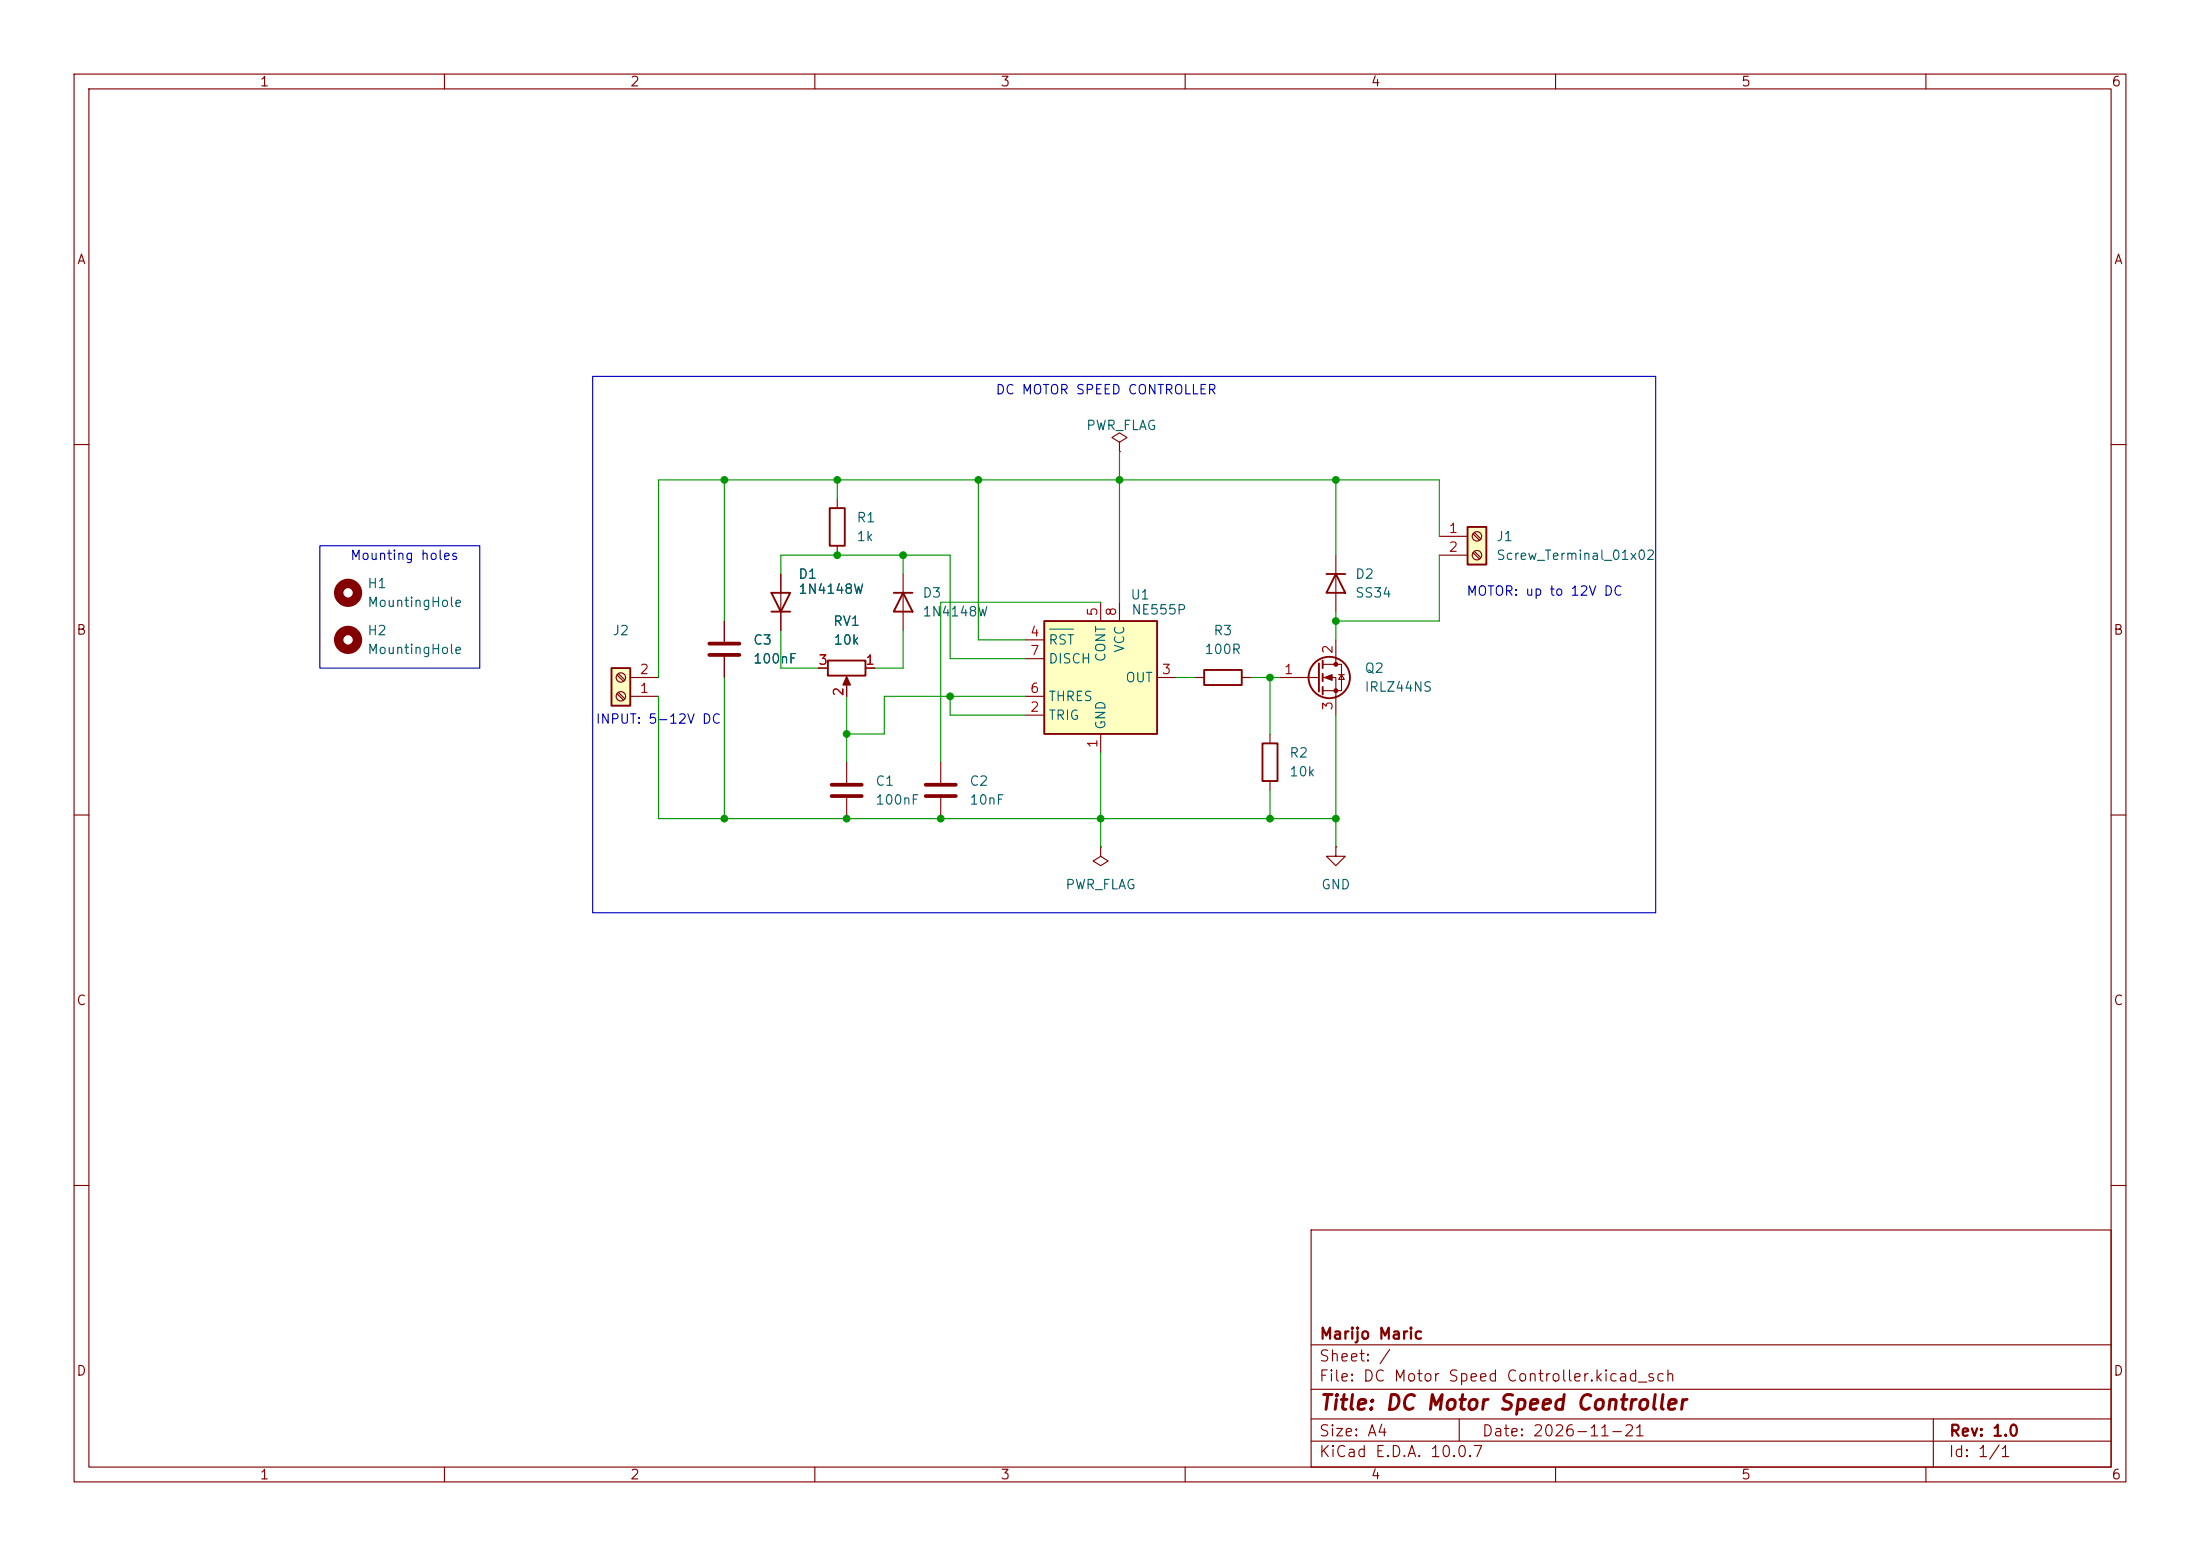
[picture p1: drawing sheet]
(kicad_sch
 (version 20260306)
 (generator "eeschema")
 (generator_version "10.0")
 (paper "A4")
 (title_block
  (title "DC Motor Speed Controller")
  (date "2026-11-21")
  (rev "1.0")
  (company "Marijo Maric"))
 (lib_symbols
  (symbol "Connector:Screw_Terminal_01x02"
   (pin_names
    (offset 1.016) (hide yes)) (exclude_from_sim no) (in_bom yes) (on_board yes)
   (in_pos_files yes)
   (duplicate_pin_numbers_are_jumpers no)
   (property "Reference" "J" (at 0 2.54 0) (show_name no) (do_not_autoplace no) (effects (font (size 1.27 1.27))))
   (property "Value" "Screw_Terminal_01x02" (at 0 -5.08 0) (show_name no) (do_not_autoplace no) (effects (font (size 1.27 1.27))))
   (property "Footprint" "" (at 0 0 0) (show_name no) (do_not_autoplace no) (hide yes) (effects (font (size 1.27 1.27))))
   (property "Datasheet" "" (at 0 0 0) (show_name no) (do_not_autoplace no) (hide yes) (effects (font (size 1.27 1.27))))
   (property "Description" "Generic screw terminal, single row, 01x02, script generated (kicad-library-utils/schlib/autogen/connector/)" (at 0 0 0) (show_name no) (do_not_autoplace no) (hide yes) (effects (font (size 1.27 1.27))))
   (symbol "Screw_Terminal_01x02_1_1"
    (rectangle (start -1.27 1.27) (end 1.27 -3.81) (stroke (width 0.254) (type default)) (fill (type background)))
    (polyline (pts (xy -0.5334 0.3302) (xy 0.3302 -0.508)) (stroke (width 0.1524) (type default)) (fill (type none)))
    (polyline (pts (xy -0.5334 -2.2098) (xy 0.3302 -3.048)) (stroke (width 0.1524) (type default)) (fill (type none)))
    (polyline (pts (xy -0.3556 0.508) (xy 0.508 -0.3302)) (stroke (width 0.1524) (type default)) (fill (type none)))
    (polyline (pts (xy -0.3556 -2.032) (xy 0.508 -2.8702)) (stroke (width 0.1524) (type default)) (fill (type none)))
    (circle (center 0 0) (radius 0.635) (stroke (width 0.1524) (type default)) (fill (type none)))
    (circle (center 0 -2.54) (radius 0.635) (stroke (width 0.1524) (type default)) (fill (type none)))
    (pin passive line (at -5.08 0 0) (length 3.81) (name "Pin_1" (effects (font (size 1.27 1.27)))) (number "1" (effects (font (size 1.27 1.27)))))
    (pin passive line (at -5.08 -2.54 0) (length 3.81) (name "Pin_2" (effects (font (size 1.27 1.27)))) (number "2" (effects (font (size 1.27 1.27))))))
   (embedded_fonts no))
  (symbol "Device:C"
   (pin_numbers (hide yes))
   (pin_names
    (offset 0.254)) (exclude_from_sim no) (in_bom yes) (on_board yes)
   (in_pos_files yes)
   (duplicate_pin_numbers_are_jumpers no)
   (property "Reference" "C" (at 0.635 2.54 0) (show_name no) (do_not_autoplace no) (effects (font (size 1.27 1.27)) (justify left)))
   (property "Value" "C" (at 0.635 -2.54 0) (show_name no) (do_not_autoplace no) (effects (font (size 1.27 1.27)) (justify left)))
   (property "Footprint" "" (at 0.9652 -3.81 0) (show_name no) (do_not_autoplace no) (hide yes) (effects (font (size 1.27 1.27))))
   (property "Datasheet" "" (at 0 0 0) (show_name no) (do_not_autoplace no) (hide yes) (effects (font (size 1.27 1.27))))
   (property "Description" "Unpolarized capacitor" (at 0 0 0) (show_name no) (do_not_autoplace no) (hide yes) (effects (font (size 1.27 1.27))))
   (symbol "C_0_1"
    (polyline (pts (xy -2.032 0.762) (xy 2.032 0.762)) (stroke (width 0.508) (type default)) (fill (type none)))
    (polyline (pts (xy -2.032 -0.762) (xy 2.032 -0.762)) (stroke (width 0.508) (type default)) (fill (type none))))
   (symbol "C_1_1"
    (pin passive line (at 0 3.81 270) (length 2.794) (name "" (effects (font (size 1.27 1.27)))) (number "1" (effects (font (size 1.27 1.27)))))
    (pin passive line (at 0 -3.81 90) (length 2.794) (name "" (effects (font (size 1.27 1.27)))) (number "2" (effects (font (size 1.27 1.27))))))
   (embedded_fonts no))
  (symbol "Device:R"
   (pin_numbers (hide yes))
   (pin_names
    (offset 0)) (exclude_from_sim no) (in_bom yes) (on_board yes)
   (in_pos_files yes)
   (duplicate_pin_numbers_are_jumpers no)
   (property "Reference" "R" (at 2.032 0 90) (show_name no) (do_not_autoplace no) (effects (font (size 1.27 1.27))))
   (property "Value" "R" (at 0 0 90) (show_name no) (do_not_autoplace no) (effects (font (size 1.27 1.27))))
   (property "Footprint" "" (at -1.778 0 90) (show_name no) (do_not_autoplace no) (hide yes) (effects (font (size 1.27 1.27))))
   (property "Datasheet" "" (at 0 0 0) (show_name no) (do_not_autoplace no) (hide yes) (effects (font (size 1.27 1.27))))
   (property "Description" "Resistor" (at 0 0 0) (show_name no) (do_not_autoplace no) (hide yes) (effects (font (size 1.27 1.27))))
   (symbol "R_0_1"
    (rectangle (start -1.016 -2.54) (end 1.016 2.54) (stroke (width 0.254) (type default)) (fill (type none))))
   (symbol "R_1_1"
    (pin passive line (at 0 3.81 270) (length 1.27) (name "" (effects (font (size 1.27 1.27)))) (number "1" (effects (font (size 1.27 1.27)))))
    (pin passive line (at 0 -3.81 90) (length 1.27) (name "" (effects (font (size 1.27 1.27)))) (number "2" (effects (font (size 1.27 1.27))))))
   (embedded_fonts no))
  (symbol "Device:R_Potentiometer"
   (pin_names
    (offset 1.016) (hide yes)) (exclude_from_sim no) (in_bom yes) (on_board yes)
   (in_pos_files yes)
   (duplicate_pin_numbers_are_jumpers no)
   (property "Reference" "RV" (at -4.445 0 90) (show_name no) (do_not_autoplace no) (effects (font (size 1.27 1.27))))
   (property "Value" "R_Potentiometer" (at -2.54 0 90) (show_name no) (do_not_autoplace no) (effects (font (size 1.27 1.27))))
   (property "Footprint" "" (at 0 0 0) (show_name no) (do_not_autoplace no) (hide yes) (effects (font (size 1.27 1.27))))
   (property "Datasheet" "" (at 0 0 0) (show_name no) (do_not_autoplace no) (hide yes) (effects (font (size 1.27 1.27))))
   (property "Description" "Potentiometer" (at 0 0 0) (show_name no) (do_not_autoplace no) (hide yes) (effects (font (size 1.27 1.27))))
   (property "Sim.Device" "R" (at 0 0 0) (show_name no) (do_not_autoplace no) (hide yes) (effects (font (size 1.27 1.27))))
   (property "Sim.Type" "POT" (at 0 0 0) (show_name no) (do_not_autoplace no) (hide yes) (effects (font (size 1.27 1.27))))
   (property "Sim.Pins" "1=r0 2=wiper 3=r1" (at 0 0 0) (show_name no) (do_not_autoplace no) (hide yes) (effects (font (size 1.27 1.27))))
   (symbol "R_Potentiometer_0_1"
    (rectangle (start 1.016 2.54) (end -1.016 -2.54) (stroke (width 0.254) (type default)) (fill (type none)))
    (polyline (pts (xy 1.143 0) (xy 2.286 0.508) (xy 2.286 -0.508) (xy 1.143 0)) (stroke (width 0) (type default)) (fill (type outline)))
    (polyline (pts (xy 2.54 0) (xy 1.524 0)) (stroke (width 0) (type default)) (fill (type none))))
   (symbol "R_Potentiometer_1_1"
    (pin passive line (at 0 3.81 270) (length 1.27) (name "1" (effects (font (size 1.27 1.27)))) (number "1" (effects (font (size 1.27 1.27)))))
    (pin passive line (at 3.81 0 180) (length 1.27) (name "2" (effects (font (size 1.27 1.27)))) (number "2" (effects (font (size 1.27 1.27)))))
    (pin passive line (at 0 -3.81 90) (length 1.27) (name "3" (effects (font (size 1.27 1.27)))) (number "3" (effects (font (size 1.27 1.27))))))
   (embedded_fonts no))
  (symbol "Diode:1N4007"
   (pin_numbers (hide yes))
   (pin_names (hide yes)) (exclude_from_sim no) (in_bom yes) (on_board yes)
   (in_pos_files yes)
   (duplicate_pin_numbers_are_jumpers no)
   (property "Reference" "D" (at 0 2.54 0) (show_name no) (do_not_autoplace no) (effects (font (size 1.27 1.27))))
   (property "Value" "1N4007" (at 0 -2.54 0) (show_name no) (do_not_autoplace no) (effects (font (size 1.27 1.27))))
   (property "Footprint" "Diode_THT:D_DO-41_SOD81_P10.16mm_Horizontal" (at 0 -4.445 0) (show_name no) (do_not_autoplace no) (hide yes) (effects (font (size 1.27 1.27))))
   (property "Datasheet" "http://www.vishay.com/docs/88503/1n4001.pdf" (at 0 0 0) (show_name no) (do_not_autoplace no) (hide yes) (effects (font (size 1.27 1.27))))
   (property "Description" "1000V 1A General Purpose Rectifier Diode, DO-41" (at 0 0 0) (show_name no) (do_not_autoplace no) (hide yes) (effects (font (size 1.27 1.27))))
   (property "Sim.Device" "D" (at 0 0 0) (show_name no) (do_not_autoplace no) (hide yes) (effects (font (size 1.27 1.27))))
   (property "Sim.Pins" "1=K 2=A" (at 0 0 0) (show_name no) (do_not_autoplace no) (hide yes) (effects (font (size 1.27 1.27))))
   (symbol "1N4007_0_1"
    (polyline (pts (xy -1.27 1.27) (xy -1.27 -1.27)) (stroke (width 0.254) (type default)) (fill (type none)))
    (polyline (pts (xy 1.27 1.27) (xy 1.27 -1.27) (xy -1.27 0) (xy 1.27 1.27)) (stroke (width 0.254) (type default)) (fill (type none)))
    (polyline (pts (xy 1.27 0) (xy -1.27 0)) (stroke (width 0) (type default)) (fill (type none))))
   (symbol "1N4007_1_1"
    (pin passive line (at -3.81 0 0) (length 2.54) (name "K" (effects (font (size 1.27 1.27)))) (number "1" (effects (font (size 1.27 1.27)))))
    (pin passive line (at 3.81 0 180) (length 2.54) (name "A" (effects (font (size 1.27 1.27)))) (number "2" (effects (font (size 1.27 1.27))))))
   (embedded_fonts no))
  (symbol "Mechanical:MountingHole"
   (pin_names
    (offset 1.016)) (exclude_from_sim no) (in_bom no) (on_board yes)
   (in_pos_files yes)
   (duplicate_pin_numbers_are_jumpers no)
   (property "Reference" "H" (at 0 5.08 0) (show_name no) (do_not_autoplace no) (effects (font (size 1.27 1.27))))
   (property "Value" "MountingHole" (at 0 3.175 0) (show_name no) (do_not_autoplace no) (effects (font (size 1.27 1.27))))
   (property "Footprint" "" (at 0 0 0) (show_name no) (do_not_autoplace no) (hide yes) (effects (font (size 1.27 1.27))))
   (property "Datasheet" "" (at 0 0 0) (show_name no) (do_not_autoplace no) (hide yes) (effects (font (size 1.27 1.27))))
   (property "Description" "Mounting Hole without connection" (at 0 0 0) (show_name no) (do_not_autoplace no) (hide yes) (effects (font (size 1.27 1.27))))
   (symbol "MountingHole_0_1"
    (circle (center 0 0) (radius 1.27) (stroke (width 1.27) (type default)) (fill (type none))))
   (embedded_fonts no))
  (symbol "Timer:NE555P" (exclude_from_sim no) (in_bom yes) (on_board yes)
   (in_pos_files yes)
   (duplicate_pin_numbers_are_jumpers no)
   (property "Reference" "U" (at -10.16 8.89 0) (show_name no) (do_not_autoplace no) (effects (font (size 1.27 1.27)) (justify left)))
   (property "Value" "NE555P" (at 2.54 8.89 0) (show_name no) (do_not_autoplace no) (effects (font (size 1.27 1.27)) (justify left)))
   (property "Footprint" "Package_DIP:DIP-8_W7.62mm" (at 0 -24.13 0) (show_name no) (do_not_autoplace no) (hide yes) (effects (font (size 1.27 1.27))))
   (property "Datasheet" "http://www.ti.com/lit/ds/symlink/ne555.pdf" (at 0 -26.67 0) (show_name no) (do_not_autoplace no) (hide yes) (effects (font (size 1.27 1.27))))
   (property "Description" "Precision Timers, 555 compatible, PDIP-8" (at 0 -21.59 0) (show_name no) (do_not_autoplace no) (hide yes) (effects (font (size 1.27 1.27))))
   (symbol "NE555P_0_0"
    (pin power_in line (at 0 -10.16 90) (length 2.54) (name "GND" (effects (font (size 1.27 1.27)))) (number "1" (effects (font (size 1.27 1.27)))))
    (pin power_in line (at 2.54 10.16 270) (length 2.54) (name "VCC" (effects (font (size 1.27 1.27)))) (number "8" (effects (font (size 1.27 1.27))))))
   (symbol "NE555P_0_1"
    (rectangle (start -7.62 7.62) (end 7.62 -7.62) (stroke (width 0.254) (type default)) (fill (type background))))
   (symbol "NE555P_1_1"
    (pin input line (at -10.16 -5.08 0) (length 2.54) (name "TRIG" (effects (font (size 1.27 1.27)))) (number "2" (effects (font (size 1.27 1.27)))))
    (pin output line (at 10.16 0 180) (length 2.54) (name "OUT" (effects (font (size 1.27 1.27)))) (number "3" (effects (font (size 1.27 1.27)))))
    (pin input line (at -10.16 5.08 0) (length 2.54) (name "~{RST}" (effects (font (size 1.27 1.27)))) (number "4" (effects (font (size 1.27 1.27)))))
    (pin passive line (at 0 10.16 270) (length 2.54) (name "CONT" (effects (font (size 1.27 1.27)))) (number "5" (effects (font (size 1.27 1.27)))))
    (pin input line (at -10.16 -2.54 0) (length 2.54) (name "THRES" (effects (font (size 1.27 1.27)))) (number "6" (effects (font (size 1.27 1.27)))))
    (pin input line (at -10.16 2.54 0) (length 2.54) (name "DISCH" (effects (font (size 1.27 1.27)))) (number "7" (effects (font (size 1.27 1.27))))))
   (embedded_fonts no))
  (symbol "Transistor_FET:Q_NMOS_GDS"
   (pin_names
    (offset 0) (hide yes)) (exclude_from_sim no) (in_bom yes) (on_board yes)
   (in_pos_files yes)
   (duplicate_pin_numbers_are_jumpers no)
   (property "Reference" "Q" (at 5.08 1.905 0) (show_name no) (do_not_autoplace no) (effects (font (size 1.27 1.27)) (justify left)))
   (property "Value" "Q_NMOS_GDS" (at 5.08 0 0) (show_name no) (do_not_autoplace no) (effects (font (size 1.27 1.27)) (justify left)))
   (property "Footprint" "" (at 5.08 2.54 0) (show_name no) (do_not_autoplace no) (hide yes) (effects (font (size 1.27 1.27))))
   (property "Datasheet" "" (at 0 0 0) (show_name no) (do_not_autoplace no) (hide yes) (effects (font (size 1.27 1.27))))
   (property "Description" "N-MOSFET transistor, gate/drain/source" (at 0 0 0) (show_name no) (do_not_autoplace no) (hide yes) (effects (font (size 1.27 1.27))))
   (symbol "Q_NMOS_GDS_0_1"
    (polyline (pts (xy 0.254 1.905) (xy 0.254 -1.905)) (stroke (width 0.254) (type default)) (fill (type none)))
    (polyline (pts (xy 0.254 0) (xy -2.54 0)) (stroke (width 0) (type default)) (fill (type none)))
    (polyline (pts (xy 0.762 2.286) (xy 0.762 1.27)) (stroke (width 0.254) (type default)) (fill (type none)))
    (polyline (pts (xy 0.762 0.508) (xy 0.762 -0.508)) (stroke (width 0.254) (type default)) (fill (type none)))
    (polyline (pts (xy 0.762 -1.27) (xy 0.762 -2.286)) (stroke (width 0.254) (type default)) (fill (type none)))
    (polyline (pts (xy 0.762 -1.778) (xy 3.302 -1.778) (xy 3.302 1.778) (xy 0.762 1.778)) (stroke (width 0) (type default)) (fill (type none)))
    (polyline (pts (xy 1.016 0) (xy 2.032 0.381) (xy 2.032 -0.381) (xy 1.016 0)) (stroke (width 0) (type default)) (fill (type outline)))
    (circle (center 1.651 0) (radius 2.794) (stroke (width 0.254) (type default)) (fill (type none)))
    (polyline (pts (xy 2.54 2.54) (xy 2.54 1.778)) (stroke (width 0) (type default)) (fill (type none)))
    (circle (center 2.54 1.778) (radius 0.254) (stroke (width 0) (type default)) (fill (type outline)))
    (circle (center 2.54 -1.778) (radius 0.254) (stroke (width 0) (type default)) (fill (type outline)))
    (polyline (pts (xy 2.54 -2.54) (xy 2.54 0) (xy 0.762 0)) (stroke (width 0) (type default)) (fill (type none)))
    (polyline (pts (xy 2.921 0.381) (xy 3.683 0.381)) (stroke (width 0) (type default)) (fill (type none)))
    (polyline (pts (xy 3.302 0.381) (xy 2.921 -0.254) (xy 3.683 -0.254) (xy 3.302 0.381)) (stroke (width 0) (type default)) (fill (type none))))
   (symbol "Q_NMOS_GDS_1_1"
    (pin input line (at -5.08 0 0) (length 2.54) (name "G" (effects (font (size 1.27 1.27)))) (number "1" (effects (font (size 1.27 1.27)))))
    (pin passive line (at 2.54 5.08 270) (length 2.54) (name "D" (effects (font (size 1.27 1.27)))) (number "2" (effects (font (size 1.27 1.27)))))
    (pin passive line (at 2.54 -5.08 90) (length 2.54) (name "S" (effects (font (size 1.27 1.27)))) (number "3" (effects (font (size 1.27 1.27))))))
   (embedded_fonts no))
  (symbol "power:GND"
   (power global)
   (pin_numbers (hide yes))
   (pin_names
    (offset 0) (hide yes)) (exclude_from_sim no) (in_bom yes) (on_board yes)
   (in_pos_files yes)
   (duplicate_pin_numbers_are_jumpers no)
   (property "Reference" "#PWR" (at 0 -6.35 0) (show_name no) (do_not_autoplace no) (hide yes) (effects (font (size 1.27 1.27))))
   (property "Value" "GND" (at 0 -3.81 0) (show_name no) (do_not_autoplace no) (effects (font (size 1.27 1.27))))
   (property "Footprint" "" (at 0 0 0) (show_name no) (do_not_autoplace no) (hide yes) (effects (font (size 1.27 1.27))))
   (property "Datasheet" "" (at 0 0 0) (show_name no) (do_not_autoplace no) (hide yes) (effects (font (size 1.27 1.27))))
   (property "Description" "Power symbol creates a global label with name \"GND\" , ground" (at 0 0 0) (show_name no) (do_not_autoplace no) (hide yes) (effects (font (size 1.27 1.27))))
   (symbol "GND_0_1"
    (polyline (pts (xy 0 0) (xy 0 -1.27) (xy 1.27 -1.27) (xy 0 -2.54) (xy -1.27 -1.27) (xy 0 -1.27)) (stroke (width 0) (type default)) (fill (type none))))
   (symbol "GND_1_1"
    (pin power_in line (at 0 0 270) (length 0) (name "" (effects (font (size 1.27 1.27)))) (number "1" (effects (font (size 1.27 1.27))))))
   (embedded_fonts no))
  (symbol "power:PWR_FLAG"
   (power global)
   (pin_numbers (hide yes))
   (pin_names
    (offset 0) (hide yes)) (exclude_from_sim no) (in_bom yes) (on_board yes)
   (in_pos_files yes)
   (duplicate_pin_numbers_are_jumpers no)
   (property "Reference" "#FLG" (at 0 1.905 0) (show_name no) (do_not_autoplace no) (hide yes) (effects (font (size 1.27 1.27))))
   (property "Value" "PWR_FLAG" (at 0 3.81 0) (show_name no) (do_not_autoplace no) (effects (font (size 1.27 1.27))))
   (property "Footprint" "" (at 0 0 0) (show_name no) (do_not_autoplace no) (hide yes) (effects (font (size 1.27 1.27))))
   (property "Datasheet" "" (at 0 0 0) (show_name no) (do_not_autoplace no) (hide yes) (effects (font (size 1.27 1.27))))
   (property "Description" "Special symbol for telling ERC where power comes from" (at 0 0 0) (show_name no) (do_not_autoplace no) (hide yes) (effects (font (size 1.27 1.27))))
   (symbol "PWR_FLAG_0_0"
    (pin power_out line (at 0 0 90) (length 0) (name "" (effects (font (size 1.27 1.27)))) (number "1" (effects (font (size 1.27 1.27))))))
   (symbol "PWR_FLAG_0_1"
    (polyline (pts (xy 0 0) (xy 0 1.27) (xy -1.016 1.905) (xy 0 2.54) (xy 1.016 1.905) (xy 0 1.27)) (stroke (width 0) (type default)) (fill (type none))))
   (embedded_fonts no)))
 (rectangle
  (start 43.18 73.66)
  (end 64.77 90.17)
  (stroke (width 0) (type default))
  (fill (type none)))
 (rectangle
  (start 80.01 50.8)
  (end 223.52 123.19)
  (stroke (width 0) (type default))
  (fill (type none)))
 (text "DC MOTOR SPEED CONTROLLER"
  (exclude_from_sim no)
  (at 149.352 52.832 0)
  (effects (font (size 1.27 1.27))))
 (text "INPUT: 5-12V DC"
  (exclude_from_sim no)
  (at 88.9 97.282 0)
  (effects (font (size 1.27 1.27))))
 (text "Mounting holes"
  (exclude_from_sim no)
  (at 54.61 75.184 0)
  (effects (font (size 1.27 1.27))))
 (text "MOTOR: up to 12V DC"
  (exclude_from_sim no)
  (at 208.534 80.01 0)
  (effects (font (size 1.27 1.27))))
 (junction
  (at 114.3 110.49)
  (diameter 0)
  (color 0 0 0 0))
 (junction
  (at 97.79 64.77)
  (diameter 0)
  (color 0 0 0 0))
 (junction
  (at 171.45 91.44)
  (diameter 0)
  (color 0 0 0 0))
 (junction
  (at 180.34 110.49)
  (diameter 0)
  (color 0 0 0 0))
 (junction
  (at 171.45 110.49)
  (diameter 0)
  (color 0 0 0 0))
 (junction
  (at 180.34 64.77)
  (diameter 0)
  (color 0 0 0 0))
 (junction
  (at 113.03 64.77)
  (diameter 0)
  (color 0 0 0 0))
 (junction
  (at 97.79 110.49)
  (diameter 0)
  (color 0 0 0 0))
 (junction
  (at 180.34 83.82)
  (diameter 0)
  (color 0 0 0 0))
 (junction
  (at 114.3 99.06)
  (diameter 0)
  (color 0 0 0 0))
 (junction
  (at 148.59 110.49)
  (diameter 0)
  (color 0 0 0 0))
 (junction
  (at 132.08 64.77)
  (diameter 0)
  (color 0 0 0 0))
 (junction
  (at 121.92 74.93)
  (diameter 0)
  (color 0 0 0 0))
 (junction
  (at 113.03 74.93)
  (diameter 0)
  (color 0 0 0 0))
 (junction
  (at 128.27 93.98)
  (diameter 0)
  (color 0 0 0 0))
 (junction
  (at 151.13 64.77)
  (diameter 0)
  (color 0 0 0 0))
 (junction
  (at 127 110.49)
  (diameter 0)
  (color 0 0 0 0))
 (wire
  (pts (xy 138.43 86.36) (xy 132.08 86.36))
  (stroke (width 0) (type default)))
 (wire
  (pts (xy 151.13 81.28) (xy 151.13 64.77))
  (stroke (width 0) (type default)))
 (wire
  (pts (xy 180.34 83.82) (xy 194.31 83.82))
  (stroke (width 0) (type default)))
 (wire
  (pts (xy 180.34 96.52) (xy 180.34 110.49))
  (stroke (width 0) (type default)))
 (wire
  (pts (xy 114.3 99.06) (xy 114.3 102.87))
  (stroke (width 0) (type default)))
 (wire
  (pts (xy 171.45 91.44) (xy 171.45 99.06))
  (stroke (width 0) (type default)))
 (wire
  (pts (xy 171.45 110.49) (xy 180.34 110.49))
  (stroke (width 0) (type default)))
 (wire
  (pts (xy 105.41 74.93) (xy 113.03 74.93))
  (stroke (width 0) (type default)))
 (wire
  (pts (xy 171.45 91.44) (xy 172.72 91.44))
  (stroke (width 0) (type default)))
 (wire
  (pts (xy 128.27 88.9) (xy 128.27 74.93))
  (stroke (width 0) (type default)))
 (wire
  (pts (xy 113.03 74.93) (xy 121.92 74.93))
  (stroke (width 0) (type default)))
 (wire
  (pts (xy 118.11 90.17) (xy 121.92 90.17))
  (stroke (width 0) (type default)))
 (wire
  (pts (xy 128.27 74.93) (xy 121.92 74.93))
  (stroke (width 0) (type default)))
 (wire
  (pts (xy 158.75 91.44) (xy 161.29 91.44))
  (stroke (width 0) (type default)))
 (wire
  (pts (xy 114.3 93.98) (xy 114.3 99.06))
  (stroke (width 0) (type default)))
 (wire
  (pts (xy 127 81.28) (xy 127 102.87))
  (stroke (width 0) (type default)))
 (wire
  (pts (xy 121.92 85.09) (xy 121.92 90.17))
  (stroke (width 0) (type default)))
 (wire
  (pts (xy 105.41 77.47) (xy 105.41 74.93))
  (stroke (width 0) (type default)))
 (wire
  (pts (xy 88.9 93.98) (xy 88.9 110.49))
  (stroke (width 0) (type default)))
 (wire
  (pts (xy 128.27 96.52) (xy 128.27 93.98))
  (stroke (width 0) (type default)))
 (wire
  (pts (xy 180.34 64.77) (xy 180.34 74.93))
  (stroke (width 0) (type default)))
 (wire
  (pts (xy 88.9 64.77) (xy 132.08 64.77))
  (stroke (width 0) (type default)))
 (wire
  (pts (xy 105.41 90.17) (xy 110.49 90.17))
  (stroke (width 0) (type default)))
 (wire
  (pts (xy 148.59 81.28) (xy 127 81.28))
  (stroke (width 0) (type default)))
 (wire
  (pts (xy 113.03 64.77) (xy 113.03 67.31))
  (stroke (width 0) (type default)))
 (wire
  (pts (xy 148.59 101.6) (xy 148.59 110.49))
  (stroke (width 0) (type default)))
 (wire
  (pts (xy 194.31 64.77) (xy 194.31 72.39))
  (stroke (width 0) (type default)))
 (wire
  (pts (xy 97.79 91.44) (xy 97.79 110.49))
  (stroke (width 0) (type default)))
 (wire
  (pts (xy 88.9 110.49) (xy 171.45 110.49))
  (stroke (width 0) (type default)))
 (wire
  (pts (xy 132.08 86.36) (xy 132.08 64.77))
  (stroke (width 0) (type default)))
 (wire
  (pts (xy 151.13 60.96) (xy 151.13 64.77))
  (stroke (width 0) (type default)))
 (wire
  (pts (xy 180.34 110.49) (xy 180.34 114.3))
  (stroke (width 0) (type default)))
 (wire
  (pts (xy 138.43 88.9) (xy 128.27 88.9))
  (stroke (width 0) (type default)))
 (wire
  (pts (xy 148.59 110.49) (xy 148.59 114.3))
  (stroke (width 0) (type default)))
 (wire
  (pts (xy 138.43 96.52) (xy 128.27 96.52))
  (stroke (width 0) (type default)))
 (wire
  (pts (xy 128.27 93.98) (xy 119.38 93.98))
  (stroke (width 0) (type default)))
 (wire
  (pts (xy 168.91 91.44) (xy 171.45 91.44))
  (stroke (width 0) (type default)))
 (wire
  (pts (xy 105.41 85.09) (xy 105.41 90.17))
  (stroke (width 0) (type default)))
 (wire
  (pts (xy 171.45 106.68) (xy 171.45 110.49))
  (stroke (width 0) (type default)))
 (wire
  (pts (xy 88.9 64.77) (xy 88.9 91.44))
  (stroke (width 0) (type default)))
 (wire
  (pts (xy 180.34 82.55) (xy 180.34 83.82))
  (stroke (width 0) (type default)))
 (wire
  (pts (xy 97.79 64.77) (xy 97.79 83.82))
  (stroke (width 0) (type default)))
 (wire
  (pts (xy 138.43 93.98) (xy 128.27 93.98))
  (stroke (width 0) (type default)))
 (wire
  (pts (xy 119.38 93.98) (xy 119.38 99.06))
  (stroke (width 0) (type default)))
 (wire
  (pts (xy 194.31 74.93) (xy 194.31 83.82))
  (stroke (width 0) (type default)))
 (wire
  (pts (xy 121.92 77.47) (xy 121.92 74.93))
  (stroke (width 0) (type default)))
 (wire
  (pts (xy 180.34 83.82) (xy 180.34 86.36))
  (stroke (width 0) (type default)))
 (wire
  (pts (xy 119.38 99.06) (xy 114.3 99.06))
  (stroke (width 0) (type default)))
 (wire
  (pts (xy 132.08 64.77) (xy 194.31 64.77))
  (stroke (width 0) (type default)))
 (symbol
  (lib_id "Timer:NE555P")
  (at 148.59 91.44 0)
  (unit 1)
  (body_style 1)
  (exclude_from_sim no)
  (in_bom yes)
  (on_board yes)
  (in_pos_files yes)
  (dnp no)
  (property "Reference" "U1" (at 153.924 80.264 0) (show_name no) (do_not_autoplace no) (effects (font (size 1.27 1.27))))
  (property "Value" "NE555P" (at 156.464 82.296 0) (show_name no) (do_not_autoplace no) (effects (font (size 1.27 1.27))))
  (property "Footprint" "Package_DIP:DIP-8_W7.62mm" (at 148.59 115.57 0) (hide yes) (show_name no) (do_not_autoplace no) (effects (font (size 1.27 1.27))))
  (property "Datasheet" "http://www.ti.com/lit/ds/symlink/ne555.pdf" (at 148.59 118.11 0) (hide yes) (show_name no) (do_not_autoplace no) (effects (font (size 1.27 1.27))))
  (property "Description" "Precision Timers, 555 compatible, PDIP-8" (at 148.59 113.03 0) (hide yes) (show_name no) (do_not_autoplace no) (effects (font (size 1.27 1.27))))
  (property "Sim.Library" "NE555.lib" (at 148.59 91.44 0) (hide yes) (show_name no) (do_not_autoplace no) (effects (font (size 1.27 1.27))))
  (property "Sim.Name" "NE555" (at 148.59 91.44 0) (hide yes) (show_name no) (do_not_autoplace no) (effects (font (size 1.27 1.27))))
  (property "Sim.Device" "SUBCKT" (at 148.59 91.44 0) (hide yes) (show_name no) (do_not_autoplace no) (effects (font (size 1.27 1.27))))
  (property "Sim.Pins" "1=1 2=2 3=3 4=4 5=5 6=6 7=7 8=8" (at 148.59 91.44 0) (hide yes) (show_name no) (do_not_autoplace no) (effects (font (size 1.27 1.27))))
  (pin "5")
  (pin "3")
  (pin "8")
  (pin "7")
  (pin "6")
  (pin "2")
  (pin "4")
  (pin "1"))
 (symbol
  (lib_id "power:GND")
  (at 180.34 114.3 0)
  (unit 1)
  (body_style 1)
  (exclude_from_sim no)
  (in_bom yes)
  (on_board yes)
  (in_pos_files yes)
  (dnp no)
  (fields_autoplaced yes)
  (property "Reference" "#PWR01" (at 180.34 120.65 0) (hide yes) (show_name no) (do_not_autoplace no) (effects (font (size 1.27 1.27))))
  (property "Value" "GND" (at 180.34 119.38 0) (show_name no) (do_not_autoplace no) (effects (font (size 1.27 1.27))))
  (property "Footprint" "" (at 180.34 114.3 0) (hide yes) (show_name no) (do_not_autoplace no) (effects (font (size 1.27 1.27))))
  (property "Datasheet" "" (at 180.34 114.3 0) (hide yes) (show_name no) (do_not_autoplace no) (effects (font (size 1.27 1.27))))
  (property "Description" "Power symbol creates a global label with name \"GND\" , ground" (at 180.34 114.3 0) (hide yes) (show_name no) (do_not_autoplace no) (effects (font (size 1.27 1.27))))
  (pin "1"))
 (symbol
  (lib_id "Connector:Screw_Terminal_01x02")
  (at 199.39 72.39 0)
  (unit 1)
  (body_style 1)
  (exclude_from_sim no)
  (in_bom yes)
  (on_board yes)
  (in_pos_files yes)
  (dnp no)
  (fields_autoplaced yes)
  (property "Reference" "J1" (at 201.93 72.3899 0) (show_name no) (do_not_autoplace no) (effects (font (size 1.27 1.27)) (justify left)))
  (property "Value" "Screw_Terminal_01x02" (at 201.93 74.9299 0) (show_name no) (do_not_autoplace no) (effects (font (size 1.27 1.27)) (justify left)))
  (property "Footprint" "TerminalBlock_Phoenix:TerminalBlock_Phoenix_MKDS-3-2-5.08_1x02_P5.08mm_Horizontal" (at 199.39 72.39 0) (hide yes) (show_name no) (do_not_autoplace no) (effects (font (size 1.27 1.27))))
  (property "Datasheet" "" (at 199.39 72.39 0) (hide yes) (show_name no) (do_not_autoplace no) (effects (font (size 1.27 1.27))))
  (property "Description" "Generic screw terminal, single row, 01x02, script generated (kicad-library-utils/schlib/autogen/connector/)" (at 199.39 72.39 0) (hide yes) (show_name no) (do_not_autoplace no) (effects (font (size 1.27 1.27))))
  (pin "1")
  (pin "2"))
 (symbol
  (lib_id "Device:C")
  (at 127 106.68 0)
  (unit 1)
  (body_style 1)
  (exclude_from_sim no)
  (in_bom yes)
  (on_board yes)
  (in_pos_files yes)
  (dnp no)
  (fields_autoplaced yes)
  (property "Reference" "C2" (at 130.81 105.4099 0) (show_name no) (do_not_autoplace no) (effects (font (size 1.27 1.27)) (justify left)))
  (property "Value" "10nF" (at 130.81 107.9499 0) (show_name no) (do_not_autoplace no) (effects (font (size 1.27 1.27)) (justify left)))
  (property "Footprint" "Capacitor_SMD:C_0805_2012Metric" (at 127.9652 110.49 0) (hide yes) (show_name no) (do_not_autoplace no) (effects (font (size 1.27 1.27))))
  (property "Datasheet" "" (at 127 106.68 0) (hide yes) (show_name no) (do_not_autoplace no) (effects (font (size 1.27 1.27))))
  (property "Description" "Unpolarized capacitor" (at 127 106.68 0) (hide yes) (show_name no) (do_not_autoplace no) (effects (font (size 1.27 1.27))))
  (pin "2")
  (pin "1"))
 (symbol
  (lib_id "Device:C")
  (at 97.79 87.63 0)
  (unit 1)
  (body_style 1)
  (exclude_from_sim no)
  (in_bom yes)
  (on_board yes)
  (in_pos_files yes)
  (dnp no)
  (fields_autoplaced yes)
  (property "Reference" "C3" (at 101.6 86.3599 0) (show_name no) (do_not_autoplace no) (effects (font (size 1.27 1.27)) (justify left)))
  (property "Value" "100nF" (at 101.6 88.8999 0) (show_name no) (do_not_autoplace no) (effects (font (size 1.27 1.27)) (justify left)))
  (property "Footprint" "Capacitor_SMD:C_0805_2012Metric" (at 98.7552 91.44 0) (hide yes) (show_name no) (do_not_autoplace no) (effects (font (size 1.27 1.27))))
  (property "Datasheet" "" (at 97.79 87.63 0) (hide yes) (show_name no) (do_not_autoplace no) (effects (font (size 1.27 1.27))))
  (property "Description" "Unpolarized capacitor" (at 97.79 87.63 0) (hide yes) (show_name no) (do_not_autoplace no) (effects (font (size 1.27 1.27))))
  (pin "2")
  (pin "1"))
 (symbol
  (lib_id "Device:R")
  (at 165.1 91.44 90)
  (unit 1)
  (body_style 1)
  (exclude_from_sim no)
  (in_bom yes)
  (on_board yes)
  (in_pos_files yes)
  (dnp no)
  (fields_autoplaced yes)
  (property "Reference" "R3" (at 165.1 85.09 90) (show_name no) (do_not_autoplace no) (effects (font (size 1.27 1.27))))
  (property "Value" "100R" (at 165.1 87.63 90) (show_name no) (do_not_autoplace no) (effects (font (size 1.27 1.27))))
  (property "Footprint" "Resistor_SMD:R_0603_1608Metric" (at 165.1 93.218 90) (hide yes) (show_name no) (do_not_autoplace no) (effects (font (size 1.27 1.27))))
  (property "Datasheet" "" (at 165.1 91.44 0) (hide yes) (show_name no) (do_not_autoplace no) (effects (font (size 1.27 1.27))))
  (property "Description" "Resistor" (at 165.1 91.44 0) (hide yes) (show_name no) (do_not_autoplace no) (effects (font (size 1.27 1.27))))
  (pin "2")
  (pin "1"))
 (symbol
  (lib_id "Device:C")
  (at 114.3 106.68 0)
  (unit 1)
  (body_style 1)
  (exclude_from_sim no)
  (in_bom yes)
  (on_board yes)
  (in_pos_files yes)
  (dnp no)
  (fields_autoplaced yes)
  (property "Reference" "C1" (at 118.11 105.4099 0) (show_name no) (do_not_autoplace no) (effects (font (size 1.27 1.27)) (justify left)))
  (property "Value" "100nF" (at 118.11 107.9499 0) (show_name no) (do_not_autoplace no) (effects (font (size 1.27 1.27)) (justify left)))
  (property "Footprint" "Capacitor_SMD:C_0805_2012Metric" (at 115.2652 110.49 0) (hide yes) (show_name no) (do_not_autoplace no) (effects (font (size 1.27 1.27))))
  (property "Datasheet" "" (at 114.3 106.68 0) (hide yes) (show_name no) (do_not_autoplace no) (effects (font (size 1.27 1.27))))
  (property "Description" "Unpolarized capacitor" (at 114.3 106.68 0) (hide yes) (show_name no) (do_not_autoplace no) (effects (font (size 1.27 1.27))))
  (pin "2")
  (pin "1"))
 (symbol
  (lib_id "Transistor_FET:Q_NMOS_GDS")
  (at 177.8 91.44 0)
  (unit 1)
  (body_style 1)
  (exclude_from_sim no)
  (in_bom yes)
  (on_board yes)
  (in_pos_files yes)
  (dnp no)
  (fields_autoplaced yes)
  (property "Reference" "Q2" (at 184.15 90.1699 0) (show_name no) (do_not_autoplace no) (effects (font (size 1.27 1.27)) (justify left)))
  (property "Value" "IRLZ44NS" (at 184.15 92.7099 0) (show_name no) (do_not_autoplace no) (effects (font (size 1.27 1.27)) (justify left)))
  (property "Footprint" "Package_TO_SOT_SMD:TO-263-2" (at 182.88 88.9 0) (hide yes) (show_name no) (do_not_autoplace no) (effects (font (size 1.27 1.27))))
  (property "Datasheet" "https://www.alldatasheet.com/view.jsp?Searchword=IRLZ44NS%20DATASHEET&msclkid=40f10df48c5a1962fe9766f5298d9f47" (at 177.8 91.44 0) (hide yes) (show_name no) (do_not_autoplace no) (effects (font (size 1.27 1.27))))
  (property "Description" "N-MOSFET transistor, gate/drain/source" (at 177.8 91.44 0) (hide yes) (show_name no) (do_not_autoplace no) (effects (font (size 1.27 1.27))))
  (property "Sim.Device" "NMOS" (at 177.8 91.44 0) (hide yes) (show_name no) (do_not_autoplace no) (effects (font (size 1.27 1.27))))
  (property "Sim.Pins" "1=G 2=D 3=S" (at 177.8 91.44 0) (hide yes) (show_name no) (do_not_autoplace no) (effects (font (size 1.27 1.27))))
  (property "Sim.Type" "VDMOS" (at 177.8 91.44 0) (hide yes) (show_name no) (do_not_autoplace no) (effects (font (size 1.27 1.27))))
  (property "Sim.Params" "rd=0.015 rs=0 rg=0 rq=0" (at 177.8 91.44 0) (hide yes) (show_name no) (do_not_autoplace no) (effects (font (size 1.27 1.27))))
  (pin "1")
  (pin "2")
  (pin "3"))
 (symbol
  (lib_id "power:PWR_FLAG")
  (at 148.59 114.3 180)
  (unit 1)
  (body_style 1)
  (exclude_from_sim no)
  (in_bom yes)
  (on_board yes)
  (in_pos_files yes)
  (dnp no)
  (fields_autoplaced yes)
  (property "Reference" "#FLG02" (at 148.59 116.205 0) (hide yes) (show_name no) (do_not_autoplace no) (effects (font (size 1.27 1.27))))
  (property "Value" "PWR_FLAG" (at 148.59 119.38 0) (show_name no) (do_not_autoplace no) (effects (font (size 1.27 1.27))))
  (property "Footprint" "" (at 148.59 114.3 0) (hide yes) (show_name no) (do_not_autoplace no) (effects (font (size 1.27 1.27))))
  (property "Datasheet" "" (at 148.59 114.3 0) (hide yes) (show_name no) (do_not_autoplace no) (effects (font (size 1.27 1.27))))
  (property "Description" "Special symbol for telling ERC where power comes from" (at 148.59 114.3 0) (hide yes) (show_name no) (do_not_autoplace no) (effects (font (size 1.27 1.27))))
  (pin "1"))
 (symbol
  (lib_id "Device:R")
  (at 171.45 102.87 0)
  (unit 1)
  (body_style 1)
  (exclude_from_sim no)
  (in_bom yes)
  (on_board yes)
  (in_pos_files yes)
  (dnp no)
  (fields_autoplaced yes)
  (property "Reference" "R2" (at 173.99 101.5999 0) (show_name no) (do_not_autoplace no) (effects (font (size 1.27 1.27)) (justify left)))
  (property "Value" "10k" (at 173.99 104.1399 0) (show_name no) (do_not_autoplace no) (effects (font (size 1.27 1.27)) (justify left)))
  (property "Footprint" "Resistor_SMD:R_0603_1608Metric" (at 169.672 102.87 90) (hide yes) (show_name no) (do_not_autoplace no) (effects (font (size 1.27 1.27))))
  (property "Datasheet" "" (at 171.45 102.87 0) (hide yes) (show_name no) (do_not_autoplace no) (effects (font (size 1.27 1.27))))
  (property "Description" "Resistor" (at 171.45 102.87 0) (hide yes) (show_name no) (do_not_autoplace no) (effects (font (size 1.27 1.27))))
  (pin "1")
  (pin "2"))
 (symbol
  (lib_id "Device:R_Potentiometer")
  (at 114.3 90.17 270)
  (unit 1)
  (body_style 1)
  (exclude_from_sim no)
  (in_bom yes)
  (on_board yes)
  (in_pos_files yes)
  (dnp no)
  (fields_autoplaced yes)
  (property "Reference" "RV1" (at 114.3 83.82 90) (show_name no) (do_not_autoplace no) (effects (font (size 1.27 1.27))))
  (property "Value" "10k" (at 114.3 86.36 90) (show_name no) (do_not_autoplace no) (effects (font (size 1.27 1.27))))
  (property "Footprint" "Potentiometer_SMD:Potentiometer_Bourns_TC33X_Vertical" (at 114.3 90.17 0) (hide yes) (show_name no) (do_not_autoplace no) (effects (font (size 1.27 1.27))))
  (property "Datasheet" "" (at 114.3 90.17 0) (hide yes) (show_name no) (do_not_autoplace no) (effects (font (size 1.27 1.27))))
  (property "Description" "Potentiometer" (at 114.3 90.17 0) (hide yes) (show_name no) (do_not_autoplace no) (effects (font (size 1.27 1.27))))
  (property "Sim.Device" "R" (at 114.3 90.17 0) (hide yes) (show_name no) (do_not_autoplace no) (effects (font (size 1.27 1.27))))
  (property "Sim.Type" "POT" (at 114.3 90.17 0) (hide yes) (show_name no) (do_not_autoplace no) (effects (font (size 1.27 1.27))))
  (property "Sim.Pins" "1=r0 2=wiper 3=r1" (at 114.3 90.17 0) (hide yes) (show_name no) (do_not_autoplace no) (effects (font (size 1.27 1.27))))
  (pin "3")
  (pin "1")
  (pin "2"))
 (symbol
  (lib_id "Diode:1N4007")
  (at 180.34 78.74 270)
  (unit 1)
  (body_style 1)
  (exclude_from_sim no)
  (in_bom yes)
  (on_board yes)
  (in_pos_files yes)
  (dnp no)
  (fields_autoplaced yes)
  (property "Reference" "D2" (at 182.88 77.4699 90) (show_name no) (do_not_autoplace no) (effects (font (size 1.27 1.27)) (justify left)))
  (property "Value" "SS34" (at 182.88 80.0099 90) (show_name no) (do_not_autoplace no) (effects (font (size 1.27 1.27)) (justify left)))
  (property "Footprint" "Diode_SMD:D_SMA" (at 175.895 78.74 0) (hide yes) (show_name no) (do_not_autoplace no) (effects (font (size 1.27 1.27))))
  (property "Datasheet" "http://www.vishay.com/docs/88503/1n4001.pdf" (at 180.34 78.74 0) (hide yes) (show_name no) (do_not_autoplace no) (effects (font (size 1.27 1.27))))
  (property "Description" "1000V 1A General Purpose Rectifier Diode, DO-41" (at 180.34 78.74 0) (hide yes) (show_name no) (do_not_autoplace no) (effects (font (size 1.27 1.27))))
  (property "Sim.Device" "D" (at 180.34 78.74 0) (hide yes) (show_name no) (do_not_autoplace no) (effects (font (size 1.27 1.27))))
  (property "Sim.Pins" "1=K 2=A" (at 180.34 78.74 0) (hide yes) (show_name no) (do_not_autoplace no) (effects (font (size 1.27 1.27))))
  (pin "2")
  (pin "1"))
 (symbol
  (lib_id "Diode:1N4007")
  (at 105.41 81.28 90)
  (unit 1)
  (body_style 1)
  (exclude_from_sim no)
  (in_bom yes)
  (on_board yes)
  (in_pos_files yes)
  (dnp no)
  (property "Reference" "D1" (at 107.696 77.47 90) (show_name no) (do_not_autoplace no) (effects (font (size 1.27 1.27)) (justify right)))
  (property "Value" "1N4148W" (at 107.696 79.502 90) (show_name no) (do_not_autoplace no) (effects (font (size 1.27 1.27)) (justify right)))
  (property "Footprint" "Diode_SMD:D_SOD-123" (at 109.855 81.28 0) (hide yes) (show_name no) (do_not_autoplace no) (effects (font (size 1.27 1.27))))
  (property "Datasheet" "http://www.vishay.com/docs/88503/1n4001.pdf" (at 105.41 81.28 0) (hide yes) (show_name no) (do_not_autoplace no) (effects (font (size 1.27 1.27))))
  (property "Description" "1000V 1A General Purpose Rectifier Diode, DO-41" (at 105.41 81.28 0) (hide yes) (show_name no) (do_not_autoplace no) (effects (font (size 1.27 1.27))))
  (property "Sim.Device" "D" (at 105.41 81.28 0) (hide yes) (show_name no) (do_not_autoplace no) (effects (font (size 1.27 1.27))))
  (property "Sim.Pins" "1=K 2=A" (at 105.41 81.28 0) (hide yes) (show_name no) (do_not_autoplace no) (effects (font (size 1.27 1.27))))
  (pin "2")
  (pin "1"))
 (symbol
  (lib_id "Diode:1N4007")
  (at 121.92 81.28 270)
  (unit 1)
  (body_style 1)
  (exclude_from_sim no)
  (in_bom yes)
  (on_board yes)
  (in_pos_files yes)
  (dnp no)
  (fields_autoplaced yes)
  (property "Reference" "D3" (at 124.46 80.0099 90) (show_name no) (do_not_autoplace no) (effects (font (size 1.27 1.27)) (justify left)))
  (property "Value" "1N4148W" (at 124.46 82.5499 90) (show_name no) (do_not_autoplace no) (effects (font (size 1.27 1.27)) (justify left)))
  (property "Footprint" "Diode_SMD:D_SOD-123" (at 117.475 81.28 0) (hide yes) (show_name no) (do_not_autoplace no) (effects (font (size 1.27 1.27))))
  (property "Datasheet" "http://www.vishay.com/docs/88503/1n4001.pdf" (at 121.92 81.28 0) (hide yes) (show_name no) (do_not_autoplace no) (effects (font (size 1.27 1.27))))
  (property "Description" "1000V 1A General Purpose Rectifier Diode, DO-41" (at 121.92 81.28 0) (hide yes) (show_name no) (do_not_autoplace no) (effects (font (size 1.27 1.27))))
  (property "Sim.Device" "D" (at 121.92 81.28 0) (hide yes) (show_name no) (do_not_autoplace no) (effects (font (size 1.27 1.27))))
  (property "Sim.Pins" "1=K 2=A" (at 121.92 81.28 0) (hide yes) (show_name no) (do_not_autoplace no) (effects (font (size 1.27 1.27))))
  (pin "2")
  (pin "1"))
 (symbol
  (lib_id "Device:R")
  (at 113.03 71.12 0)
  (unit 1)
  (body_style 1)
  (exclude_from_sim no)
  (in_bom yes)
  (on_board yes)
  (in_pos_files yes)
  (dnp no)
  (fields_autoplaced yes)
  (property "Reference" "R1" (at 115.57 69.8499 0) (show_name no) (do_not_autoplace no) (effects (font (size 1.27 1.27)) (justify left)))
  (property "Value" "1k" (at 115.57 72.3899 0) (show_name no) (do_not_autoplace no) (effects (font (size 1.27 1.27)) (justify left)))
  (property "Footprint" "Resistor_SMD:R_0805_2012Metric" (at 111.252 71.12 90) (hide yes) (show_name no) (do_not_autoplace no) (effects (font (size 1.27 1.27))))
  (property "Datasheet" "" (at 113.03 71.12 0) (hide yes) (show_name no) (do_not_autoplace no) (effects (font (size 1.27 1.27))))
  (property "Description" "Resistor" (at 113.03 71.12 0) (hide yes) (show_name no) (do_not_autoplace no) (effects (font (size 1.27 1.27))))
  (pin "2")
  (pin "1"))
 (symbol
  (lib_id "power:PWR_FLAG")
  (at 151.13 60.96 0)
  (unit 1)
  (body_style 1)
  (exclude_from_sim no)
  (in_bom yes)
  (on_board yes)
  (in_pos_files yes)
  (dnp no)
  (property "Reference" "#FLG01" (at 151.13 59.055 0) (hide yes) (show_name no) (do_not_autoplace no) (effects (font (size 1.27 1.27))))
  (property "Value" "PWR_FLAG" (at 151.384 57.404 0) (show_name no) (do_not_autoplace no) (effects (font (size 1.27 1.27))))
  (property "Footprint" "" (at 151.13 60.96 0) (hide yes) (show_name no) (do_not_autoplace no) (effects (font (size 1.27 1.27))))
  (property "Datasheet" "" (at 151.13 60.96 0) (hide yes) (show_name no) (do_not_autoplace no) (effects (font (size 1.27 1.27))))
  (property "Description" "Special symbol for telling ERC where power comes from" (at 151.13 60.96 0) (hide yes) (show_name no) (do_not_autoplace no) (effects (font (size 1.27 1.27))))
  (pin "1"))
 (symbol
  (lib_id "Mechanical:MountingHole")
  (at 46.99 86.36 0)
  (unit 1)
  (body_style 1)
  (exclude_from_sim no)
  (in_bom no)
  (on_board yes)
  (in_pos_files yes)
  (dnp no)
  (fields_autoplaced yes)
  (property "Reference" "H2" (at 49.53 85.0899 0) (show_name no) (do_not_autoplace no) (effects (font (size 1.27 1.27)) (justify left)))
  (property "Value" "MountingHole" (at 49.53 87.6299 0) (show_name no) (do_not_autoplace no) (effects (font (size 1.27 1.27)) (justify left)))
  (property "Footprint" "MountingHole:MountingHole_2.1mm" (at 46.99 86.36 0) (hide yes) (show_name no) (do_not_autoplace no) (effects (font (size 1.27 1.27))))
  (property "Datasheet" "" (at 46.99 86.36 0) (hide yes) (show_name no) (do_not_autoplace no) (effects (font (size 1.27 1.27))))
  (property "Description" "Mounting Hole without connection" (at 46.99 86.36 0) (hide yes) (show_name no) (do_not_autoplace no) (effects (font (size 1.27 1.27)))))
 (symbol
  (lib_id "Connector:Screw_Terminal_01x02")
  (at 83.82 93.98 180)
  (unit 1)
  (body_style 1)
  (exclude_from_sim no)
  (in_bom yes)
  (on_board yes)
  (in_pos_files yes)
  (dnp no)
  (fields_autoplaced yes)
  (property "Reference" "J2" (at 83.82 85.09 0) (show_name no) (do_not_autoplace no) (effects (font (size 1.27 1.27))))
  (property "Value" "Screw_Terminal_01x02" (at 83.82 87.63 0) (hide yes) (show_name no) (do_not_autoplace no) (effects (font (size 1.27 1.27))))
  (property "Footprint" "TerminalBlock_Phoenix:TerminalBlock_Phoenix_MKDS-3-2-5.08_1x02_P5.08mm_Horizontal" (at 83.82 93.98 0) (hide yes) (show_name no) (do_not_autoplace no) (effects (font (size 1.27 1.27))))
  (property "Datasheet" "" (at 83.82 93.98 0) (hide yes) (show_name no) (do_not_autoplace no) (effects (font (size 1.27 1.27))))
  (property "Description" "Generic screw terminal, single row, 01x02, script generated (kicad-library-utils/schlib/autogen/connector/)" (at 83.82 93.98 0) (hide yes) (show_name no) (do_not_autoplace no) (effects (font (size 1.27 1.27))))
  (pin "1")
  (pin "2"))
 (symbol
  (lib_id "Mechanical:MountingHole")
  (at 46.99 80.01 0)
  (unit 1)
  (body_style 1)
  (exclude_from_sim no)
  (in_bom no)
  (on_board yes)
  (in_pos_files yes)
  (dnp no)
  (fields_autoplaced yes)
  (property "Reference" "H1" (at 49.53 78.7399 0) (show_name no) (do_not_autoplace no) (effects (font (size 1.27 1.27)) (justify left)))
  (property "Value" "MountingHole" (at 49.53 81.2799 0) (show_name no) (do_not_autoplace no) (effects (font (size 1.27 1.27)) (justify left)))
  (property "Footprint" "MountingHole:MountingHole_2.1mm" (at 46.99 80.01 0) (hide yes) (show_name no) (do_not_autoplace no) (effects (font (size 1.27 1.27))))
  (property "Datasheet" "" (at 46.99 80.01 0) (hide yes) (show_name no) (do_not_autoplace no) (effects (font (size 1.27 1.27))))
  (property "Description" "Mounting Hole without connection" (at 46.99 80.01 0) (hide yes) (show_name no) (do_not_autoplace no) (effects (font (size 1.27 1.27)))))
 (sheet_instances
  (path ""
   (page "1")))
 (embedded_fonts no))
